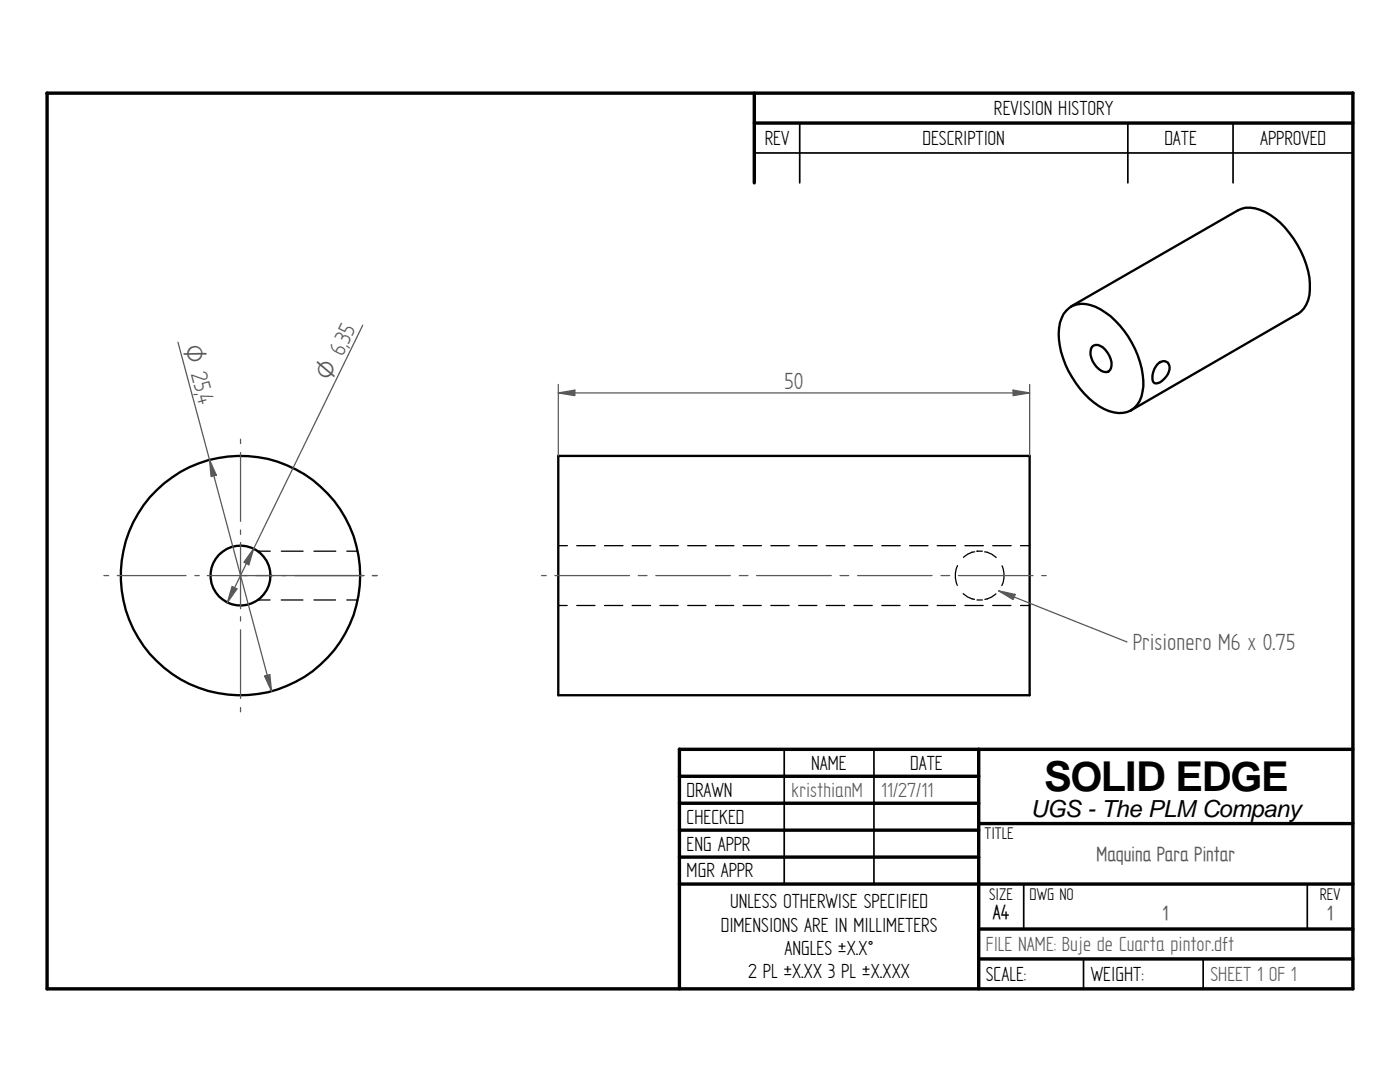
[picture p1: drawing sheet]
<svg xmlns="http://www.w3.org/2000/svg" width="279mm" height="216mm" viewBox="0 0 279 216" stroke-linecap="round" stroke-linejoin="round" font-family="sans-serif">
<g fill="none" stroke="#000" stroke-width=".68">
<path d="M9.4 18.6l260.6-.1v178.8h-260.6zM150.5 18.6v17.9M150.5 24.6h119.5M135.6 149.5v47.8M135.6 149.5h134.4M135.6 154.9h59.7M195.3 149.5v47.8M135.6 160.3h59.7M135.6 165.7h59.7M135.6 171h59.7M135.6 176.4h134.4M195.3 164.3h74.7"/>
<path d="M195.3 185.4h74.7M195.3 191.3h74.7"/>
</g>
<path d="M150.5 30.5h119.5M159.6 24.6v11.9M225.1 24.6v11.9M246.1 24.6v11.9M156.5 149.5v26.9M174.4 149.5v26.9M204.3 176.5v8.9M260.9 176.5v8.9M216.2 191.3v6M240.1 191.3v6" fill="none" stroke="#000" stroke-width=".34"/>
<g fill="none" stroke="#000" stroke-width=".47">
<path d="M212.8 62a4.8 4.8 0 0 1 5.8-.8 17.6 17.6 0 0 1 8.9 11 11 11 0 0 1-.1 7.9 4.6 4.6 0 0 1-6 1.9 17.1 17.1 0 0 1-9.2-10.5 10.8 10.8 0 0 1 .1-8.8zM213.7 61.2l33.3-19.2a5.8 5.8 0 0 1 5.5 .3 18.8 18.8 0 0 1 8.6 11.8 10.4 10.4 0 0 1-.4 6.7l-.5 .8-1.2 1.1M217.9 69.2a1.51 1.51 0 0 1 2.2 .1 3.9 3.9 0 0 1 1.4 4.5 1.38 1.38 0 0 1-2.1-.1 3.9 3.9 0 0 1-1.5-4.5zM230.9 72.8a1.38 1.38 0 0 1 1.9-.6 1.38 1.38 0 0 1 .5 2 3.1 3.1 0 0 1-2.9 2.3 1.94 1.94 0 0 1-.2-2.4zM259 62.7l-33.3 19.2M111.4 90.9v47.8h94.1v-47.8l-94.1 .1"/>
<circle cx="48" cy="114.9" r="23.9"/>
<circle cx="48" cy="114.9" r="6"/>
</g>
<g fill="none" stroke="#000" stroke-width=".25">
<path d="M51.4 110h.2M51.4 119.7h.1M51.6 110h2.3M51.6 119.7h2.3M56.1 110h4.4M56.1 119.7h4.4M62.7 110h4.3M62.7 119.7h4.3M69.2 110h2.2M69.2 119.7h2.2M111.4 108.9h1.8M115.1 108.9h3.7"/>
<path d="M120.6 108.9h3.7M126.2 108.9h3.7M131.7 108.9h3.7M137.2 108.9h3.7M142.8 108.9h3.7M148.3 108.9h3.7M153.8 108.9h3.7M159.4 108.9h3.7M164.9 108.9h3.7M170.4 108.9h3.7M176 108.9h3.7M181.5 108.9h3.7"/>
<path d="M187 108.9h3.7M191.1 112.9a4.7 4.7 0 0 0 0 3.9M192.2 118.4a4 4 0 0 0 2.3 1.2M192.6 108.9h3.7M194 110.2l-.9 .4-.8 .6M194.5 110.1l-.5 .1M195 119.7h1M195 110h1M196.5 110.1a4 4 0 0 1 2.3 1.2M198.1 108.9h3.7M198.8 118.5a4 4 0 0 1-2.2 1.1M200 112.9a4.8 4.8 0 0 1-.1 3.9"/>
<path d="M203.7 108.9h1.8M111.4 120.8h1.8M115.1 120.8h3.6M120.6 120.8h3.7M126.2 120.8h3.6M131.7 120.8h3.6M137.2 120.8h3.7M142.8 120.8h3.6M148.3 120.8h3.6M153.8 120.8h3.7M159.4 120.8h3.6M164.9 120.8h3.7"/>
<path d="M170.4 120.8h3.7M176 120.8h3.6M181.5 120.8h3.7M187 120.8h3.7M192.6 120.8h3.6M198.1 120.8h3.7M203.7 120.8h1.8"/>
</g>
<path d="M72.4 64.9l-21.8 44.6M46.3 117l1 .5-1.9 2.7zM50.6 109.4l-5.2 10.8" fill="none" stroke="#595959" stroke-width=".25"/>
<path d="M46.3 117l1 .5-1.9 2.7z" fill="#595959"/>
<path d="M50.6 109.5l-.9 3.2-1-.5z" fill="none" stroke="#595959" stroke-width=".25"/>
<path d="M50.6 109.5l-.9 3.2-1-.5z" fill="#595959"/>
<path d="M35.5 68.3l6.3 23.5M41.8 91.7l12.4 46.2M52.8 134.9l1-.3 .4 3.3z" fill="none" stroke="#595959" stroke-width=".25"/>
<path d="M52.8 134.9l1-.3 .4 3.3z" fill="#595959"/>
<path d="M41.8 91.8l1.4 3-1.1 .3z" fill="none" stroke="#595959" stroke-width=".25"/>
<path d="M41.8 91.8l1.4 3-1.1 .3z" fill="#595959"/>
<path d="M111.4 78.4l3.3-.5v1.1z" fill="none" stroke="#595959" stroke-width=".25"/>
<path d="M111.4 78.4l3.3-.5v1.1z" fill="#595959"/>
<path d="M202.2 77.9l3.3 .5-3.3 .6z" fill="none" stroke="#595959" stroke-width=".25"/>
<path d="M202.2 77.9l3.3 .5-3.3 .6z" fill="#595959"/>
<g fill="none" stroke="#595959" stroke-width=".25">
<path d="M111.4 76.7v14.3M111.4 78.4h94.1M205.5 76.7v14.3M48 87.6v.9M48 90.3v13.7M20.7 114.9h1M23.4 114.9h13.7M38.9 114.9h.9M41.4 114.9h31.3M48 105.7v.9M48 108.2v13.3M74.3 114.9h1"/>
<path d="M108.1 114.9h.9M110.7 114.9h14.9M127.4 114.9h1.7M130.9 114.9h14.9M147.5 114.9h1.8M151 114.9h14.9M167.6 114.9h1.8M171.2 114.9h14.8M187.8 114.9h1.7M191.3 114.9h14.9M199.3 117.9l25.6 10.2M207.9 114.9h.9"/>
<path d="M48 123.1v.8M48 125.7v13.7M48 141.2v.8"/>
</g>
<path d="M199.3 117.9l3.3 .7-.4 1z" fill="#595959"/>
<path d="M199.3 117.9l3.3 .7-.4 1z" fill="none" stroke="#595959" stroke-width=".25"/>
<text font-size="8.2" x="208.4" y="157.8">SOLID EDGE</text>
<g font-size="5.3" fill="#595959">
<text x="69.6" y="68.9" transform="rotate(-64 69.6 68.9)">35</text>
<text x="156.5" y="77.6">50</text>
<text x="39.2" y="79" transform="rotate(75 39.2 79)">4</text>
<text x="226.1" y="129.7">Prisionero M6 x 0.75</text>
</g>
<g font-size="5.1" fill="#595959">
<text x="36.6" y="69.3" transform="rotate(75 36.6 69.3)">O 25,</text>
<text x="65.9" y="76.3" transform="rotate(-64 65.9 76.3)">O 6,</text>
</g>
<text font-size="4.7" x="205.7" y="163">UGS - The PLM Company</text>
<g font-size="4.6">
<text x="198.4" y="22.9">REVISION HISTORY</text>
<text x="152.6" y="28.9">REV</text>
<text x="184.1" y="28.9">DESCRIPTION</text>
<text x="232.4" y="28.9">DATE</text>
<text x="251.5" y="28.9">APPROVED</text>
<text x="161.9" y="153.6">NAME</text>
<text x="181.7" y="153.6">DATE</text>
<text x="137" y="159">DRAWN</text>
<text x="137" y="164.3">CHECKED</text>
<text x="137" y="169.7">ENG APPR</text>
<text x="137" y="175.1">MGR APPR</text>
<text x="143.8" y="185.9">DIMENSIONS ARE IN MILLIMETERS</text>
<text x="145.7" y="181.2">UNLESS OTHERWISE SPECIFIED</text>
<text x="198.2" y="183.4">A4</text>
<text x="156.5" y="190.6">ANGLES ±X.X°</text>
<text x="149.3" y="195.2">2 PL ±X.XX 3 PL ±X.XXX</text>
<text x="196.8" y="195.7">SCALE:</text>
<text x="217.7" y="195.7">WEIGHT:</text>
</g>
<g font-size="4.6" fill="#595959">
<text x="157.9" y="159">kristhianM</text>
<text x="175.9" y="159">11/27/11</text>
<text x="218.9" y="171.8">Maquina Para Pintar</text>
<text x="232" y="183.5">1</text>
<text x="264.9" y="183.5">1</text>
<text x="196.8" y="189.8">FILE NAME: Buje de Cuarta pintor.dft</text>
<text x="241.6" y="195.7">SHEET 1 OF 1</text>
</g>
<g font-size="3.8">
<text x="196.5" y="167.4">TITLE</text>
<text x="197.4" y="179.5">SIZE</text>
<text x="205.5" y="179.5">DWG NO</text>
<text x="263.4" y="179.5">REV</text>
</g>
</svg>
